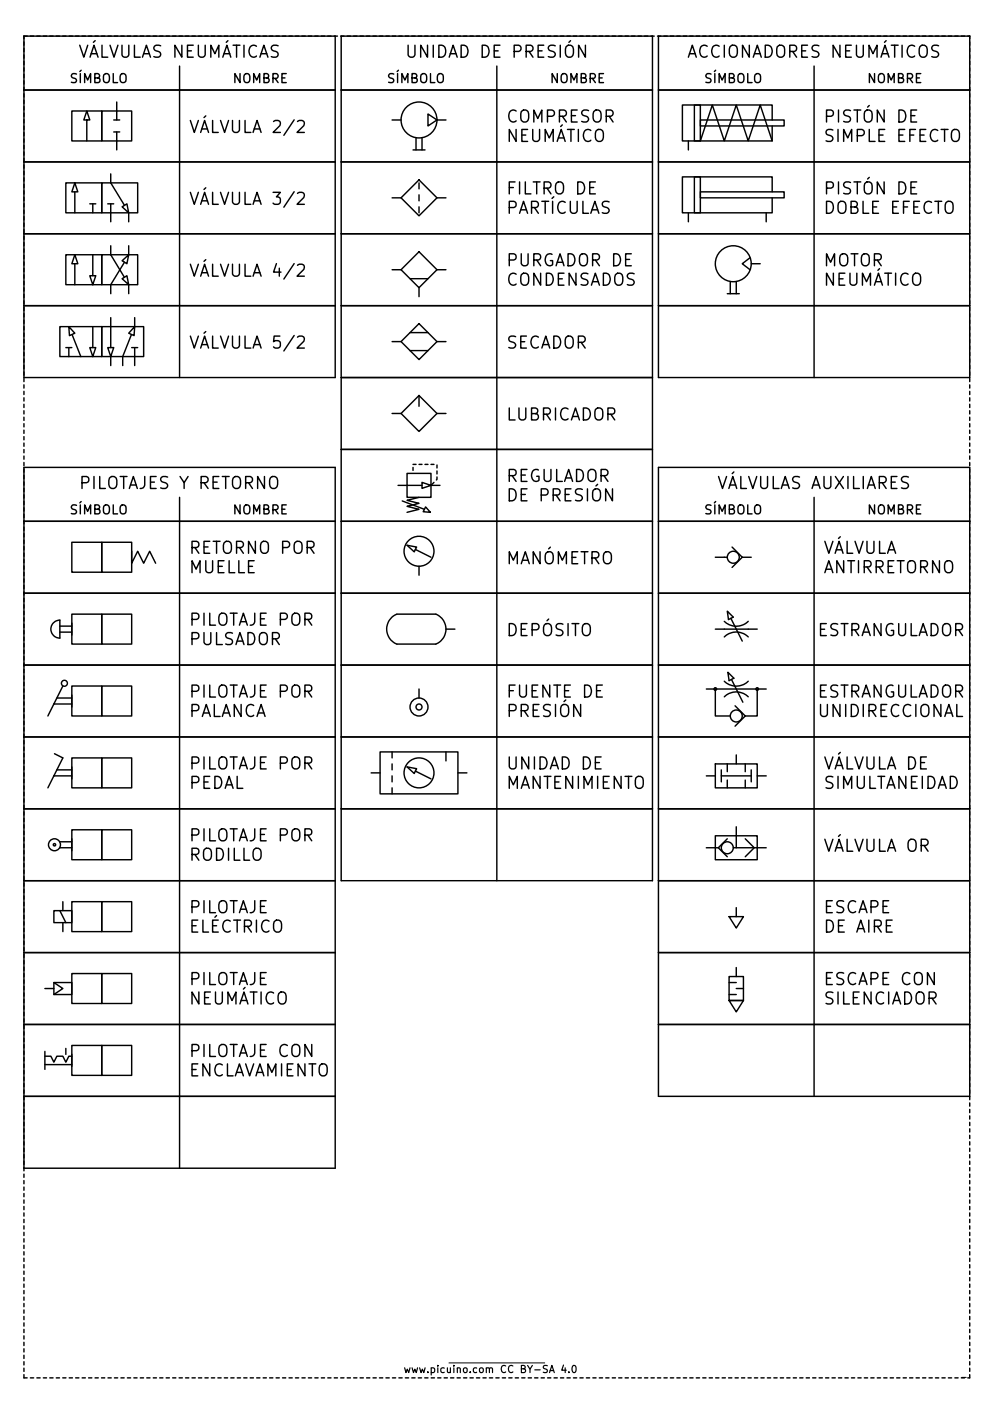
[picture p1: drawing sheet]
<svg xmlns="http://www.w3.org/2000/svg" width="210mm" height="297mm" viewBox="0 0 210 297" stroke-linecap="round" stroke-linejoin="round" font-family="sans-serif">
<path d="M95.2 289h20.4M204 292h1" fill="none" stroke="#000" stroke-width=".21"/>
<g fill="none" stroke="#000" stroke-width=".3">
<path d="M5.1 7.7h66v72.3h-66zM5.1 19.1h66M38.1 14v66M72.4 7.7h66v179h-66zM72.4 19.1h66M105.4 14v172.7M139.7 7.7h66v72.3h-66zM139.7 19.1h66M172.7 14v66M5.1 34.3h66M14 38.8h7.6v6.3h-7.6zM15.2 23.5h6.4v6.4h-6.4z"/>
<path d="M15.9 38.8l.6 1.9h-1.3zM18.4 25.4h-.6l.6-1.9 .6 1.9h-.6v4.5M21.6 38.8h7.6v6.3h-7.6zM21.6 23.5h6.3v6.4h-6.3zM23.5 36.9v1.9l2.9 4.7M24.1 25.4h1.3M24.1 28h1.3M24.8 21.6v3.8M24.8 28v3.8M63.1 25.8l.4-.3h.6a.59 .59 0 0 1 .5 .7l-.1 .4-1.5 1.5h1.6M72.4 34.3h66M83.2 25.4h1.9"/>
<path d="M87.6 31.8h2.6M88.3 29.2v2.6M88.9 38.1l3.8 3.8-3.8 3.9-3.8-3.9zM88.9 38.8v1.2M89.5 29.2v2.6M90.8 24.2l1.9 1.2-1.9 1.3zM92.7 25.4h1.9M139.7 34.3h66M146 29.9v1.9M147.3 37.5h1.3v7.6h-1.3zM147.3 22.3h1.3v7.6h-1.3zM148.6 25.4h17.8v1.3h-17.8z"/>
<path d="M148.6 29.9l2.5-7.6 2.6 7.6 2.5-7.6 2.5 7.6 2.6-7.6 2.5 7.6M163.8 25.4v-3.1h-19v7.6h19v-3.2M5.1 49.6h66M14 54h7.6v6.4h-7.6zM15.9 54l.6 1.9h-1.3zM15.9 40.7v4.4M15.9 55.9v4.5M19 58.5h1.3l-.6 1.9zM19 43.2h1.3M19.7 43.2v1.9M19.7 54v4.5M21.6 54h7.6v6.4h-7.6z"/>
<path d="M22.9 43.2h1.2M23.5 43.2v3.8M23.5 52.1v1.9l2.9 4.8M25.9 59.1l1-.6 .4 1.9zM25.9 55.3l1.4-1.3-.4 1.9zM25.9 43.9l1-.7 .4 1.9zM26.4 55.6l-2.9 4.8v1.9M27.3 45.1v1.9M27.3 52.1v1.9M63.1 56.2l.4-.2h.6a.59 .59 0 0 1 .5 .7l-.1 .4-1.5 1.5h1.6M63.1 41l.4-.2h.6a.59 .59 0 0 1 .5 .7l-.1 .4-1.5 1.4h1.6M72.4 49.6h66"/>
<path d="M83.2 57.2h1.9M83.2 41.9h1.9M85.1 57.2l3.8-3.8 3.8 3.8-3.8 3.8zM87 59.1h3.8M88.9 41.3v1.3M88.9 43.9v1.2M92.7 57.2h1.9M92.7 41.9h1.9M139.7 49.6h66M146 45.1v1.9M148.6 40.7h17.8v1.2h-17.8zM154.9 59.7v2.6"/>
<path d="M156.2 59.7v2.6M159.1 54.6l-1.6 1.3 1.6 1.3M159.4 55.9h1.9M162.6 45.1v1.9M163.8 40.7v-3.2h-19v7.6h19v-3.2M5.1 64.8h66M12.7 69.3h8.9v6.3h-8.9zM14 73.7h1.2M14.6 69.3l1.3 1.3-1.2 .6zM14.6 73.7v1.9M15.3 70.9l1.8 4.7M19 73.7h1.3l-.6 1.9z"/>
<path d="M19.7 69.3v4.4M21.6 69.3h8.9v6.3h-8.9zM22.9 73.7h1.2l-.6 1.9zM23.5 67.3v6.4M23.5 75.6v1.9M27.3 60.4v1.9M27.9 70.9l-1.9 4.7v1.9M27.9 73.7h1.3M28.6 69.3l-.2 1.9-1.1-.6zM28.6 67.3v2M28.6 73.7v3.8M63.1 71.5l.4-.2h.6a.59 .59 0 0 1 .5 .7l-.1 .4-1.5 1.4h1.6"/>
<path d="M72.4 64.8h66M83.2 72.4h1.9M85.1 72.4l3.8-3.8 3.8 3.8-3.8 3.8zM87 74.3h3.8M87 70.5h3.8M88.9 61v1.9M92.7 72.4h1.9M139.7 64.8h66M154.3 62.3h2.5M5.1 99.1h66v148.6h-66zM72.4 95.3h66M72.4 80h66"/>
<path d="M83.2 87.7h1.9M85.1 87.7l3.8-3.8 3.8 3.8-3.8 3.8zM87.6 99.1v.6M87.6 98.5h.7M88.9 83.9v2.2M88.9 98.5h.6M90.2 98.5h.6M91.4 98.5h.7M92.7 98.6v.6M92.7 99.9v.6M92.7 87.7h1.9M139.7 99.1h66v133.3h-66z"/>
<path d="M5.1 110.5h66M15.2 115h6.4v6.3h-6.4zM21.6 115h6.3v6.3h-6.3zM27.9 116.9v2.5l1.3-2.5 1.3 2.5 1.2-2.5 1.3 2.5M38.1 105.4v142.3M72.4 110.5h66M84.5 102.9h5M85.3 106.2l4.7 1.8M86.4 100.4h5v5h-5zM86.4 115.6l2 .4-.5 1zM88.1 116.5l3.3 1.6M88.9 105.4l-2.5 .7 2.5 .6-2.5 .7 2.5 .6-2.5 .6"/>
<path d="M89.5 102.3l1.9 .6-1.9 .6zM90.3 107.5l1 1.1-1.5-.1zM91.4 102.9h1.9M92.1 102.3l-.7 .6M92.7 101.1l-.1 .7M139.7 110.5h66M151.8 118.1h2.5M155.3 116l2.2 2.1M157.5 118.1h1.9M157.5 118.1l-2.2 2.2M172.7 105.4v127M5.1 125.8h66"/>
<path d="M11.2 132.2l.7-.5 .8-.2v3.8a1.91 1.91 0 0 1-1.7-1.1 1.91 1.91 0 0 1 .2-2zM12.7 134h2.5M12.7 132.8h2.5M15.2 130.2h6.4v6.4h-6.4zM15.2 132.1v2.6M21.6 130.2h6.3v6.4h-6.3zM72.4 125.8h66M83.2 130.8l1-.6h8.3a3.4 3.4 0 0 1 2.1 3.2 3.4 3.4 0 0 1-2.1 3.2h-8.3a3.4 3.4 0 0 1-1-5.8zM88.9 120.1v1.9M94.6 133.4h1.9M139.7 125.8h66M151.8 133.4h8.9"/>
<path d="M153.7 135a3.6 3.6 0 0 1 5 0M153.7 131.7a3.6 3.6 0 0 0 5 0M154.3 129.6l1.3 1.2-1 .6zM155.1 131.1l2.4 4.8M5.1 156.2h66M5.1 141h66M11.4 149.3h3.8M11.6 159.8l1.7 .9-3.1 6.3M12.1 148h3.1M13.3 145.5l-3.1 6.3M15.2 145.5h6.4v6.3h-6.4zM15.2 147.4v2.5"/>
<path d="M21.6 145.5h6.3v6.3h-6.3zM72.4 156.2h66M72.4 141h66M80.6 159.4h16.6v8.9h-16.6zM83.2 159.4v1.3M88.9 146.1v1.9M94.6 159.4v1.9M139.7 156.2h66M139.7 141h66M149.9 146.1h12.7M151.8 146.1v5.7h3.1M153.7 147.7a3.6 3.6 0 0 1 5 0"/>
<path d="M153.7 144.4a3.6 3.6 0 0 0 5 0M154.4 142.5l1.3 1.3-1 .5zM155.2 144.1l2.4 4.8M156 149.6l2.1 2.2M158.1 151.8l-2.1 2.2M160.7 146.1v5.7h-2.6M5.1 171.5h66M11.4 164.5h3.8M12.1 163.2h3.1M12.7 179.7h2.5M12.7 178.5h2.5M15.2 175.9h6.4v6.4h-6.4z"/>
<path d="M15.2 160.7h6.4v6.3h-6.4zM15.2 162.6v2.5M15.2 177.8v2.6M21.6 175.9h6.3v6.4h-6.3zM21.6 160.7h6.3v6.3h-6.3zM72.4 171.5h66M78.7 163.9h1.9M83.2 162v1.2M83.2 164.5v1.3M83.2 167v1.3M86.4 162.6l2 .4-.5 1zM88.1 163.5l3.3 1.6"/>
<path d="M97.2 163.9h1.9M139.7 171.5h66M149.9 164.5h1.9M149.9 179.7h2.5M151.8 177.2h8.9v5.1h-8.9zM151.8 162h8.9v5h-8.9zM153 164.5h6.4M153 163.2v2.6M154.3 177.8l-1.9 1.9 1.9 1.9M154.3 162v1.6M154.3 165.4v1.6M155.6 179.7h7"/>
<path d="M156.2 160.1v1.9M156.2 175.3v4.4M158.1 177.8l1.9 1.9-1.9 1.9M158.1 162v1.6M158.1 165.4v1.6M159.4 163.2v2.6M160.7 164.5h1.9M5.1 186.7h66M11.4 193.1h3.8v2.5h-3.8zM12.7 193.1l1.3 2.5M13.3 191.2v1.9M13.3 195.6v1.9"/>
<path d="M15.2 191.2h6.4v6.3h-6.4zM21.6 191.2h6.3v6.3h-6.3zM139.7 186.7h66M154.7 194.3h3l-1.5 2.5zM156.2 192.4v1.9M5.1 217.2h66M5.1 202h66M9.5 209.6h1.9M11.4 208.3h3.8v2.6h-3.8zM11.4 208.3l1.9 1.3-1.9 1.3M15.2 206.4h6.4v6.4h-6.4zM21.6 206.4h6.3v6.4h-6.3z"/>
<path d="M139.7 217.2h66M139.7 202h66M154.7 207h3v5.1h-3zM154.7 212.1h3l-1.5 2.4zM154.7 210.9h1.5M154.7 208.3h1.5M156.2 205.1v1.9M156.2 209.6h1.5M5.1 232.4h66M9.5 223.9h1.3l.6 1.3 .7-1.3h1.2l.7 1.3 .6-1.3h.6M9.5 222.9v3.8M9.5 225.7h5.7"/>
<path d="M14 222.3v1.3M15.2 221.7h6.4v6.3h-6.4zM15.2 223.6v2.5M21.6 221.7h6.3v6.3h-6.3z"/>
<circle cx="88.9" cy="25.4" r="3.8"/>
<circle cx="155.6" cy="55.9" r="3.8"/>
<circle cx="88.9" cy="116.9" r="3.2"/>
<circle cx="155.6" cy="118.1" r="1.27"/>
<circle cx="13.7" cy="144.9" r=".63"/>
<circle cx="88.9" cy="149.9" r="1.9"/>
<circle cx="88.9" cy="149.9" r=".63"/>
<circle cx="151.8" cy="146.1" r=".28"/>
<circle cx="156.2" cy="151.8" r="1.27"/>
<circle cx="160.7" cy="146.1" r=".28"/>
<circle cx="11.6" cy="179.1" r=".25"/>
<circle cx="11.6" cy="179.1" r="1.27"/>
<circle cx="88.9" cy="163.9" r="3.2"/>
<circle cx="154.3" cy="179.7" r="1.27"/>
</g>
<path d="M103.2 290.1l.2-.1 .4 .1v.9M103.8 290.2l.3-.2 .3 .1 .1 .9M107.3 289.6a.67 .67 0 0 0-.9 .1 .67 .67 0 0 0 0 .9l.5 .4 .4-.1M121.5 289.6l.4-.1a.87 .87 0 0 1-.2 1.5l-.3-.6z" fill="none" stroke="#000" stroke-width=".25"/>
<path d="M5.1 7.7h200.6M5.1 292.1h200.6M5.1 292.1v-284.4M205.7 292.1v-284.4" fill="none" stroke="#000" stroke-width=".3" stroke-dasharray=".7 .7"/>
<g font-size="3.5">
<text x="16.3" y="12.3">VÁLVULAS NEUMÁTICAS</text>
<text x="87.1" y="12.3">UNIDAD DE PRESIÓN</text>
<text x="145.8" y="12.3">ACCIONADORES NEUMÁTICOS</text>
<text x="40" y="28.2">VÁLVULA 2/2</text>
<text x="107.3" y="26">COMPRESOR</text>
<text x="174.6" y="26">PISTÓN DE</text>
<text x="107.3" y="30.1">NEUMÁTICO</text>
<text x="174.6" y="30.1">SIMPLE EFECTO</text>
<text x="107.3" y="41.2">FILTRO DE</text>
<text x="174.6" y="41.2">PISTÓN DE</text>
<text x="40" y="43.4">VÁLVULA 3/2</text>
<text x="107.3" y="45.4">PARTÍCULAS</text>
<text x="174.6" y="45.4">DOBLE EFECTO</text>
<text x="40" y="58.7">VÁLVULA 4/2</text>
<text x="107.3" y="56.5">PURGADOR DE</text>
<text x="174.6" y="56.5">MOTOR</text>
<text x="107.3" y="60.6">CONDENSADOS</text>
<text x="174.6" y="60.6">NEUMÁTICO</text>
<text x="40" y="73.9">VÁLVULA 5/2</text>
<text x="107.3" y="73.9">SECADOR</text>
<text x="107.3" y="89.2">LUBRICADOR</text>
<text x="17.3" y="103.7">PILOTAJES Y RETORNO</text>
<text x="107.3" y="102.2">REGULADOR</text>
<text x="107.3" y="106.3">DE PRESIÓN</text>
<text x="152" y="103.7">VÁLVULAS AUXILIARES</text>
<text x="40" y="117.4">RETORNO POR</text>
<text x="107.3" y="119.6">MANÓMETRO</text>
<text x="174.6" y="117.4">VÁLVULA</text>
<text x="40" y="121.6">MUELLE</text>
<text x="174.6" y="121.6">ANTIRRETORNO</text>
<text x="40" y="132.7">PILOTAJE POR</text>
<text x="40" y="136.8">PULSADOR</text>
<text x="107.3" y="134.9">DEPÓSITO</text>
<text x="173.4" y="134.9">ESTRANGULADOR</text>
<text x="40" y="147.9">PILOTAJE POR</text>
<text x="107.3" y="147.9">FUENTE DE</text>
<text x="173.4" y="147.9">ESTRANGULADOR</text>
<text x="40" y="152">PALANCA</text>
<text x="107.3" y="152">PRESIÓN</text>
<text x="173.4" y="152">UNIDIRECCIONAL</text>
<text x="40" y="163.2">PILOTAJE POR</text>
<text x="40" y="167.3">PEDAL</text>
<text x="107.3" y="163.2">UNIDAD DE</text>
<text x="107.3" y="167.3">MANTENIMIENTO</text>
<text x="174.6" y="163.2">VÁLVULA DE</text>
<text x="174.6" y="167.3">SIMULTANEIDAD</text>
<text x="40" y="178.4">PILOTAJE POR</text>
<text x="40" y="182.5">RODILLO</text>
<text x="174.6" y="180.6">VÁLVULA OR</text>
<text x="40" y="193.6">PILOTAJE</text>
<text x="40" y="197.8">ELÉCTRICO</text>
<text x="174.6" y="193.6">ESCAPE</text>
<text x="174.6" y="197.8">DE AIRE</text>
<text x="40" y="208.9">PILOTAJE</text>
<text x="174.6" y="208.9">ESCAPE CON</text>
<text x="40" y="213">NEUMÁTICO</text>
<text x="174.6" y="213">SILENCIADOR</text>
<text x="40" y="224.1">PILOTAJE CON</text>
<text x="40" y="228.2">ENCLAVAMIENTO</text>
</g>
<g font-size="2.7">
<text x="14.8" y="17.6">SÍMBOLO</text>
<text x="49.4" y="17.6">NOMBRE</text>
<text x="82.1" y="17.6">SÍMBOLO</text>
<text x="116.7" y="17.6">NOMBRE</text>
<text x="149.4" y="17.6">SÍMBOLO</text>
<text x="184" y="17.6">NOMBRE</text>
<text x="14.8" y="109.1">SÍMBOLO</text>
<text x="49.4" y="109.1">NOMBRE</text>
<text x="149.4" y="109.1">SÍMBOLO</text>
<text x="184" y="109.1">NOMBRE</text>
</g>
<g font-size="2.1">
<text x="86.2" y="291.1">www.picuino.com</text>
<text x="107.4" y="291.1">CC BY-SA 4.0</text>
</g>
</svg>
